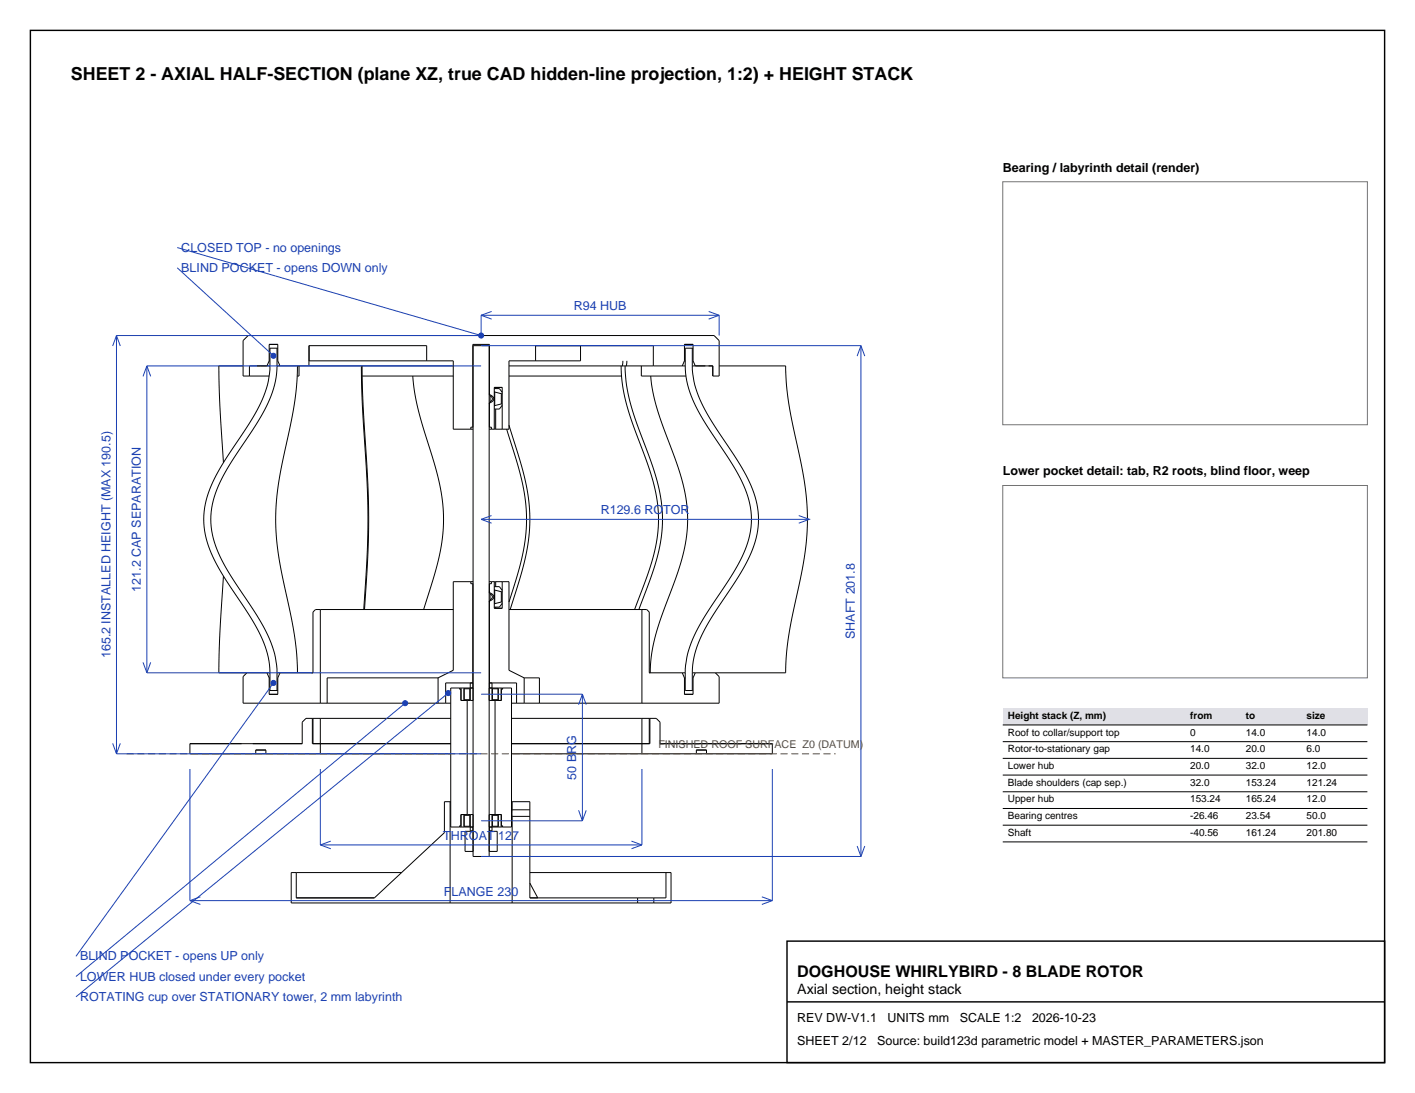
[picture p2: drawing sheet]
<svg xmlns="http://www.w3.org/2000/svg" width="279mm" height="216mm" viewBox="0 0 279 216" stroke-linecap="round" stroke-linejoin="round" font-family="sans-serif">
<g fill="none" stroke="#000" stroke-width=".2">
<path d="M48 72.3h-4.8l.2 7.9 .7 11.2M49.2 74.3h3.9M49.2 74.3h-1.2v-7l1-1h92l1 1v7h-1.2M50.7 72.3h.1M51.5 72.3h1M51.5 72.3h.1M52.5 72.3h.1M52.8 72.3h.1M53.2 71.3v-3.3h1.6v3.3l.5 1M53.2 71.3l-.4 1M53.2 71.3h.1M53.3 72.3a21.6 21.6 0 0 1-4 11.3l-.5 .6a85 85 0 0 0-7.1 11.7 16.3 16.3 0 0 0 1 15.4l2.3 3.9a72.3 72.3 0 0 1 7.1 11.8 16 16 0 0 1 1.2 5.9"/>
<path d="M53.3 72.3h-4.1v2M54.7 72.3a22.3 22.3 0 0 1-4.4 12l-.4 .6a72.2 72.2 0 0 0-7.1 11.8 16 16 0 0 0 1.3 14.6l2 3.3a84.8 84.8 0 0 1 7.1 11.7 16.5 16.5 0 0 1 1.5 6.6M54.7 72.3h6.3M54.7 68.8v3.5M54.8 68.8h-1.5v3.5M58.7 72.3a82 82 0 0 1-2.8 18.1 50.9 50.9 0 0 0 .4 25.8 73.4 73.4 0 0 1 2.4 16.7M59 72.3v2h-.3M61 72.3h28.5M61 68.3v3h28.5v13.5h3.5M71.4 72.3l.1 6.9 .9 15.2 .3 6.9-.2 7.7-.7 11.4M71.5 72.3l.2 6.9 .9 15.2 .2 6.9-.1 7.6-.7 11.5M71.5 74.3h18"/>
<path d="M81.5 74.3a64.4 64.4 0 0 0 3.7 15.5 35.9 35.9 0 0 1 1.8 18.8 111.5 111.5 0 0 1-3.3 11.8M84.2 71.3v-3h-23.2v4M93.4 68.3h3.2v100.9h-3.2zM96.6 77.7v.2M96.6 77.9h.1M96.6 79.8h.1M96.6 77.8h.1M96.6 79.6v.1M96.6 77.9a.78 .78 0 0 1 .8 .6 .78 .78 0 0 1-.4 .9l-.4 .2M96.6 79.6v.2M96.6 77.9v-9.9h-3.2v16.4M96.6 79.6v4.8"/>
<path d="M96.7 78l.1 .2M96.8 79.4l-.1 .2M96.8 78.2a.61 .61 0 0 1 .4 .6 .61 .61 0 0 1-.4 .6M96.8 78.2v1.2M97.6 77.3l.1 .1M97.6 78.7v.2M97.6 76.8h1l.6 .7M97.7 77.4v2.7M97.7 77.4l1.3 .4M97.9 76.5v.3M99 79.8l-1.3 .3M99 79.8h.2"/>
<path d="M99 77.8v2M99 77.8h.2M100.5 72.3h28.5M100.5 74.3h22.2M105.8 71.3v-3h23.2v4M114.6 68.3v3h-14.1v13.5h-3.5M122.6 72.3a40.7 40.7 0 0 0 3.6 14.8 44.3 44.3 0 0 1 3.8 14.8 37.9 37.9 0 0 1-3.3 14.9l-1.4 3.6M123 71.3l-.2 1M123.4 72.3a40.8 40.8 0 0 0 3.6 14.8 42.8 42.8 0 0 1 3.8 15.6 41.1 41.1 0 0 1-3.6 14.8l-1.1 2.9M123.8 71.3l-.2 1M126.6 72.3v2h8.8M128.5 74.3a52.5 52.5 0 0 0 4.1 14.5 34.5 34.5 0 0 1 3.1 16.3 56.7 56.7 0 0 1-4.3 14.5 36.9 36.9 0 0 0-3 13.3"/>
<path d="M129 72.3h6.3M135.2 71.3v-3.3h1.6v3.3l.5 1M135.2 71.3l-.5 1M135.2 71.3h.1M135.3 72.3a22.3 22.3 0 0 0 4.4 12l.4 .6a72.2 72.2 0 0 1 7.1 11.8 16 16 0 0 1-1.3 14.6l-2 3.3a84.8 84.8 0 0 0-7.1 11.7 16.5 16.5 0 0 0-1.5 6.6M136.7 72.3a21.6 21.6 0 0 0 4 11.3l.5 .6a85 85 0 0 1 7.1 11.7 16.3 16.3 0 0 1-1 15.4l-2.3 3.9a72.3 72.3 0 0 0-7.1 11.8 16 16 0 0 0-1.2 5.9M136.7 72.3h4.1l-.1 2M136.7 68.8v3.5M136.8 68.8h-1.5v3.5M139.3 72.3h.1M140.7 74.3h.1M142 72.3h13.1a76.9 76.9 0 0 0 2.7 17.4 52.2 52.2 0 0 1-.2 26.5 74 74 0 0 0-2.5 16.7h-18.4"/>
<path d="M93 84.8h.4M93.4 84.4h.1M93.4 84.4h-.4v.4M96.6 84.8h.4M96.6 84.4h.1M96.6 84.4h.4v.4M97.6 84.8v-8.3h1.6v8.3M97.7 80.1l-.1 .1M97.9 80.8v4M99.2 80.1l-.6 .7h-1M100 84.8a73.8 73.8 0 0 1 3.8 15.1 40.7 40.7 0 0 1-2.6 16.8l-.7 2.2M100.5 84a80.2 80.2 0 0 1 4 15.8 41 41 0 0 1-2.6 16.9l-1.2 3.7"/>
<path d="M44.1 113.8l-.7 11.1-.2 8h10.1M93 114.9h.4M93 114.9h-3.5v17.5l-3 1.5M93 114.9v.4h.4M93.4 115.3h.1M93.4 115.3v19.6M96.6 114.9h.4M96.6 115.3h.1M96.6 116.9v.2M96.6 117v.1M96.6 118.9h.1M96.6 116.9h.1"/>
<path d="M96.6 118.7v.1M96.6 117.1a.78 .78 0 0 1 .8 .5 .78 .78 0 0 1-.4 .9l-.4 .2M96.6 118.7v.2M96.6 115.3v1.8M96.6 118.7v16.2M96.7 117.1l.1 .2M96.8 118.5l-.1 .2M96.8 117.3a.61 .61 0 0 1 .4 .6 .61 .61 0 0 1-.4 .6M96.8 117.3v1.2M97 114.9h3.5v17.5l3 1.5M97 114.9v.4h-.4M97.6 114.9v5.3h1.6v-5.3"/>
<path d="M97.6 116.4l.1 .2M97.6 117.8v.2M97.6 115.9h1l.6 .7M97.7 116.6v2.6M97.7 119.2l-.1 .2M97.7 116.6l1.3 .3M97.9 114.9v1M97.9 119.9v.3M99 116.9v2M99 118.9l-1.3 .3M99 118.9h.2M99 116.9h.2"/>
<path d="M99.2 119.2l-.6 .7h-1M48.8 132.9l-.8 .8v5.2h15.2M52.7 132.9l.5 1M53.2 133.9h.1M53.3 132.9v3.5h1.5M54.7 132.9v3.5M55.3 132.9l-.5 1v3.3h-1.6v-3.3M63.2 138.9h1.4M63.2 120.4h26.3M63.2 120.4v18.5M63.2 120.4h-.9l-.5 .5v12h-7.1M64.6 138.9h23.4"/>
<path d="M86.5 133.9h-21.9v5M86.5 133.9v5M88 138.9h1M90.8 135.9h.2M90.8 135.9h-1.8v27.5h1.8M90.8 135.9v.2h.2M91 136.1h.1M91 135.9h.6M91 135.9v2.5h1.3M91.6 135.9h1.8M91.6 135.9v2.5M91.6 136h1.2"/>
<path d="M91.6 138.2h1.2M92.3 138.4h.6M92.3 138.4v22.5M92.8 138.2h.1M92.8 136h.1M92.8 136v2.2M92.9 134.9v3.5M92.9 138.4h.5M93.4 134.9h-5.4v4M93.4 134.9h.1M96.6 135.9h1.8M96.6 138.4h.5"/>
<path d="M96.6 134.9h.1M96.6 134.9h5.4v4M97.1 138.2h.1M97.1 136h.1M97.1 138.4h.6M97.1 134.9v3.5M97.2 136v2.2M97.2 136h1.2M97.2 138.2h1.2M97.7 138.4v22.5M98.4 135.9h.6M98.4 135.9v2.5"/>
<path d="M99 135.9h.2M99 135.9v2.5h-1.3M99 136.1h.1M99.2 135.9h1.8v27.5h-1.8M99.2 135.9v.2h-.2M100.5 120.4h26.2M101 138.9h1M102 138.9h4.5M103.5 133.9h3v5M103.5 133.9v5M106.5 138.9h20.2M126.7 120.4v18.5"/>
<path d="M126.7 120.4h1l.5 .5v12h7.1M134.7 132.9l.5 1M135.2 133.9h.1M135.3 132.9v3.5h1.5M136.7 132.9v3.5M137.3 132.9l-.5 1v3.3h-1.6v-3.3M141.3 132.9l.7 .8v5.2h-15.3M37.5 146.9h10.2M37.5 146.9h22.2M37.5 146.9v2h13M49.9 146.9h9.8M50.5 148.9h2"/>
<path d="M50.5 148.2h2M50.5 148.2v.7M52.5 148.9h10.7M52.5 148.2v.7M61.7 141.9v5h27.3M61.7 141.9h.1M61.7 141.9h-1.3l-.7 .7v4.3M61.8 141.9v5M61.8 141.9h1.4M63.2 141.9h25.8M63.2 148.9h25.8M63.2 141.9v7"/>
<path d="M88.9 158.4h.1M88.9 158.4v20M88.9 158.4h-1.1v6.1l-13.9 12.9M101 141.9h25.7M101 148.9h25.7M101 158.4h.1M101.1 160v1.3M101.1 158.4v1.6M101.1 158.4h3.5v1.6M101.1 160h3.5M104.6 160v1.3M126.7 141.9v7"/>
<path d="M126.7 141.9h1.5M126.7 148.9h10.8M128.2 141.9h.1M128.2 141.9v5M128.3 141.9v5h-27.3M128.3 141.9h1.3l.7 .7v4.3M130.3 146.9h22.2M137.5 148.9h2M137.5 148.2h2M137.5 148.2v.7M139.5 148.2v.7M152.5 146.9v2h-13"/>
<path d="M58.5 177.4h15.4M58.5 172.4h20.8M58.5 172.4h-1v6h31.4M58.5 172.4v5M88.9 178.4h12.2M90.8 163.4h.2M91 163.1h-.2v.3M91 163.1h.1M91 163.4h.6M91.6 163.4h1.8M91.6 160.9v2.5M91.6 161.1h1.2"/>
<path d="M91.6 163.2h1.2M92.3 160.9h.6M92.3 160.9h-1.3v2.5M92.8 163.2h.1M92.8 161.1h.1M92.8 161.1v2.1M92.9 160.9v3.2h.5M92.9 160.9h.5M93.4 164.1h.1M93.4 164.2h-1.6v4h1.6M96.6 163.4h1.8M96.6 164.2h1.6v4h-1.6"/>
<path d="M96.6 160.9h.5M96.6 164.1h.1M97.1 163.2h.1M97.1 161.1h.1M97.1 160.9h.6M97.1 160.9v3.2h-.5M97.2 161.1v2.1M97.2 161.1h1.2M97.2 163.2h1.2M97.7 160.9h1.3v2.5M98.4 163.4h.6M98.4 160.9v2.5"/>
<path d="M99 163.4h.2M99 163.1h.1M99 163.1h.2v.3M101.1 161.3v17.1M101.1 161.3h3.5M101.1 178.4h24.8M104.6 172.4h26.9M104.6 161.3v16.1h21.3M104.6 174.5l1.6 2.9M125.9 178.4h3.2M125.9 177.4h3.2M125.9 177.4v1"/>
<path d="M129.1 177.4v1M131.5 172.4v5h-2.4M131.5 172.4h1v6h-3.4"/>
</g>
<path d="M25 148.9h140" fill="none" stroke="#804d1a" stroke-width=".2" stroke-dasharray="1.4 .7" stroke-linecap="butt"/>
<g fill="none" stroke="#1a40b3" stroke-width=".2">
<path d="M35 48.9l60 17.4M35 52.9l19 17.4M23 66.3h72M23 66.3v82.6M23 66.3l.8 2M23 66.3l-.8 2M29 72.3h66M29 72.3v60.6M29 72.3l.8 2M29 72.3l-.8 2M95 68.3h75M95 62.3v4"/>
<path d="M95 62.3h47M95 62.3l2.1 .7M97.1 61.5l-2.1 .8M139.9 61.5l2.1 .8M142 62.3v4M142 62.3l-2.1 .7M170 68.3v100.9M170 68.3l.8 2M170 68.3l-.8 2M95 102.6h.1M95 102.6h64.8M95 102.6l2.1 .7"/>
<path d="M97.1 101.8l-2.1 .8M157.7 101.8l2.1 .8M159.8 102.6h.1M159.8 102.6l-2.1 .7M28.2 130.8l.8 2.1M29 132.9h66M29.8 130.8l-.8 2.1M54 134.9l-39 54M80 138.9l-65 54M88.5 136.9l-73.5 60M95 137.1h20M115 137.1v25"/>
<path d="M115 137.1l.8 2.1M115 137.1l-.8 2.1M22.2 146.8l.8 2.1M23 148.9h72M23.8 146.8l-.8 2.1M37.5 151.9v26M63.2 151.9v15M126.7 151.9v15M152.5 151.9v26M37.5 177.9h115M37.5 177.9l2.1 .8M39.6 177.1l-2.1 .8"/>
<path d="M63.2 166.9h63.5M63.2 166.9l2.1 .8M65.3 166.1l-2.1 .8M95 162.1h20M95 169.2h75M114.2 160.1l.8 2M115.8 160.1l-.8 2M124.7 166.1l2 .8M126.7 166.9l-2 .8M150.4 177.1l2.1 .8M152.5 177.9l-2.1 .8M169.2 167.1l.8 2.1"/>
<path d="M170.8 167.1l-.8 2.1"/>
</g>
<g fill="#1a40b3" stroke="#1a40b3" stroke-width=".2">
<circle cx="95" cy="66.3" r=".5"/>
<circle cx="54" cy="70.3" r=".5"/>
<circle cx="54" cy="134.9" r=".5"/>
<circle cx="80" cy="138.9" r=".5"/>
<circle cx="88.5" cy="136.9" r=".5"/>
</g>
<path d="M198 139.9h72v3.3h-72z" fill-rule="evenodd" fill="#e0e0e6"/>
<path d="M198 143.2h72M198 146.5h72M198 149.8h72M198 153.1h72M198 156.4h72M198 159.7h72M198 163h72M198 166.3h72" fill="none" stroke="#000" stroke-width=".2"/>
<path d="M198 35.9h72v48h-72zM198 95.9h72v38h-72z" fill="none" stroke="#737373" stroke-width=".2"/>
<path d="M6 6h267.4v203.9h-267.4zM155.4 185.9h118v24h-118zM155.4 197.9h118" fill="none" stroke="#000" stroke-width=".28"/>
<text font-size="3.5" x="14" y="15.9">SHEET 2 - AXIAL HALF-SECTION (plane XZ, true CAD hidden-line projection, 1:2) + HEIGHT STACK</text>
<text font-size="3.2" x="157.4" y="192.9">DOGHOUSE WHIRLYBIRD - 8 BLADE ROTOR</text>
<text font-size="2.8" x="157.4" y="196.4">Axial section, height stack</text>
<g font-size="2.5">
<text x="198" y="33.9">Bearing / labyrinth detail (render)</text>
<text x="198" y="93.9">Lower pocket detail: tab, R2 roots, blind floor, weep</text>
<text x="157.4" y="201.9">REV DW-V1.1</text>
<text x="175.2" y="201.9">UNITS mm</text>
<text x="189.5" y="201.9">SCALE 1:2</text>
<text x="203.8" y="201.9">2026-10-23</text>
<text x="157.4" y="206.4">SHEET 2/12</text>
<text x="173.2" y="206.4">Source: build123d parametric model + MASTER_PARAMETERS.json</text>
</g>
<g font-size="2.5" fill="#1a40b3">
<text x="35.8" y="49.7">CLOSED TOP - no openings</text>
<text x="35.8" y="53.7">BLIND POCKET - opens DOWN only</text>
<text x="113.3" y="61.3">R94 HUB</text>
<text x="118.6" y="101.6">R129.6 ROTOR</text>
<text x="27.8" y="116.9" transform="rotate(-90 27.8 116.9)">121.2 CAP SEPARATION</text>
<text x="21.8" y="130" transform="rotate(-90 21.8 130)">165.2 INSTALLED HEIGHT (MAX 190.5)</text>
<text x="168.8" y="126.2" transform="rotate(-90 168.8 126.2)">SHAFT 201.8</text>
<text x="113.8" y="154" transform="rotate(-90 113.8 154)">50 BRG</text>
<text x="87.5" y="165.9">THROAT 127</text>
<text x="87.7" y="176.9">FLANGE 230</text>
<text x="15.8" y="189.7">BLIND POCKET - opens UP only</text>
<text x="15.8" y="193.7">LOWER HUB closed under every pocket</text>
<text x="15.8" y="197.7">ROTATING cup over STATIONARY tower, 2 mm labyrinth</text>
</g>
<text font-size="2.1" fill="#804d1a" x="130" y="147.7">FINISHED ROOF SURFACE Z0 (DATUM)</text>
<g font-size="2">
<text x="199" y="142">Height stack (Z, mm)</text>
<text x="235" y="142">from</text>
<text x="246" y="142">to</text>
<text x="258" y="142">size</text>
<text x="199" y="145.3">Roof to collar/support top</text>
<text x="199" y="148.6">Rotor-to-stationary gap</text>
<text x="235" y="145.3">0</text>
<text x="235" y="148.6">14.0</text>
<text x="246" y="145.3">14.0</text>
<text x="246" y="148.6">20.0</text>
<text x="258" y="145.3">14.0</text>
<text x="258" y="148.6">6.0</text>
<text x="199" y="151.9">Lower hub</text>
<text x="199" y="155.2">Blade shoulders (cap sep.)</text>
<text x="235" y="151.9">20.0</text>
<text x="235" y="155.2">32.0</text>
<text x="246" y="151.9">32.0</text>
<text x="246" y="155.2">153.24</text>
<text x="258" y="151.9">12.0</text>
<text x="258" y="155.2">121.24</text>
<text x="199" y="158.5">Upper hub</text>
<text x="199" y="161.8">Bearing centres</text>
<text x="235" y="158.5">153.24</text>
<text x="235" y="161.8">-26.46</text>
<text x="246" y="158.5">165.24</text>
<text x="246" y="161.8">23.54</text>
<text x="258" y="158.5">12.0</text>
<text x="258" y="161.8">50.0</text>
<text x="199" y="165.1">Shaft</text>
<text x="235" y="165.1">-40.56</text>
<text x="246" y="165.1">161.24</text>
<text x="258" y="165.1">201.80</text>
</g>
</svg>
